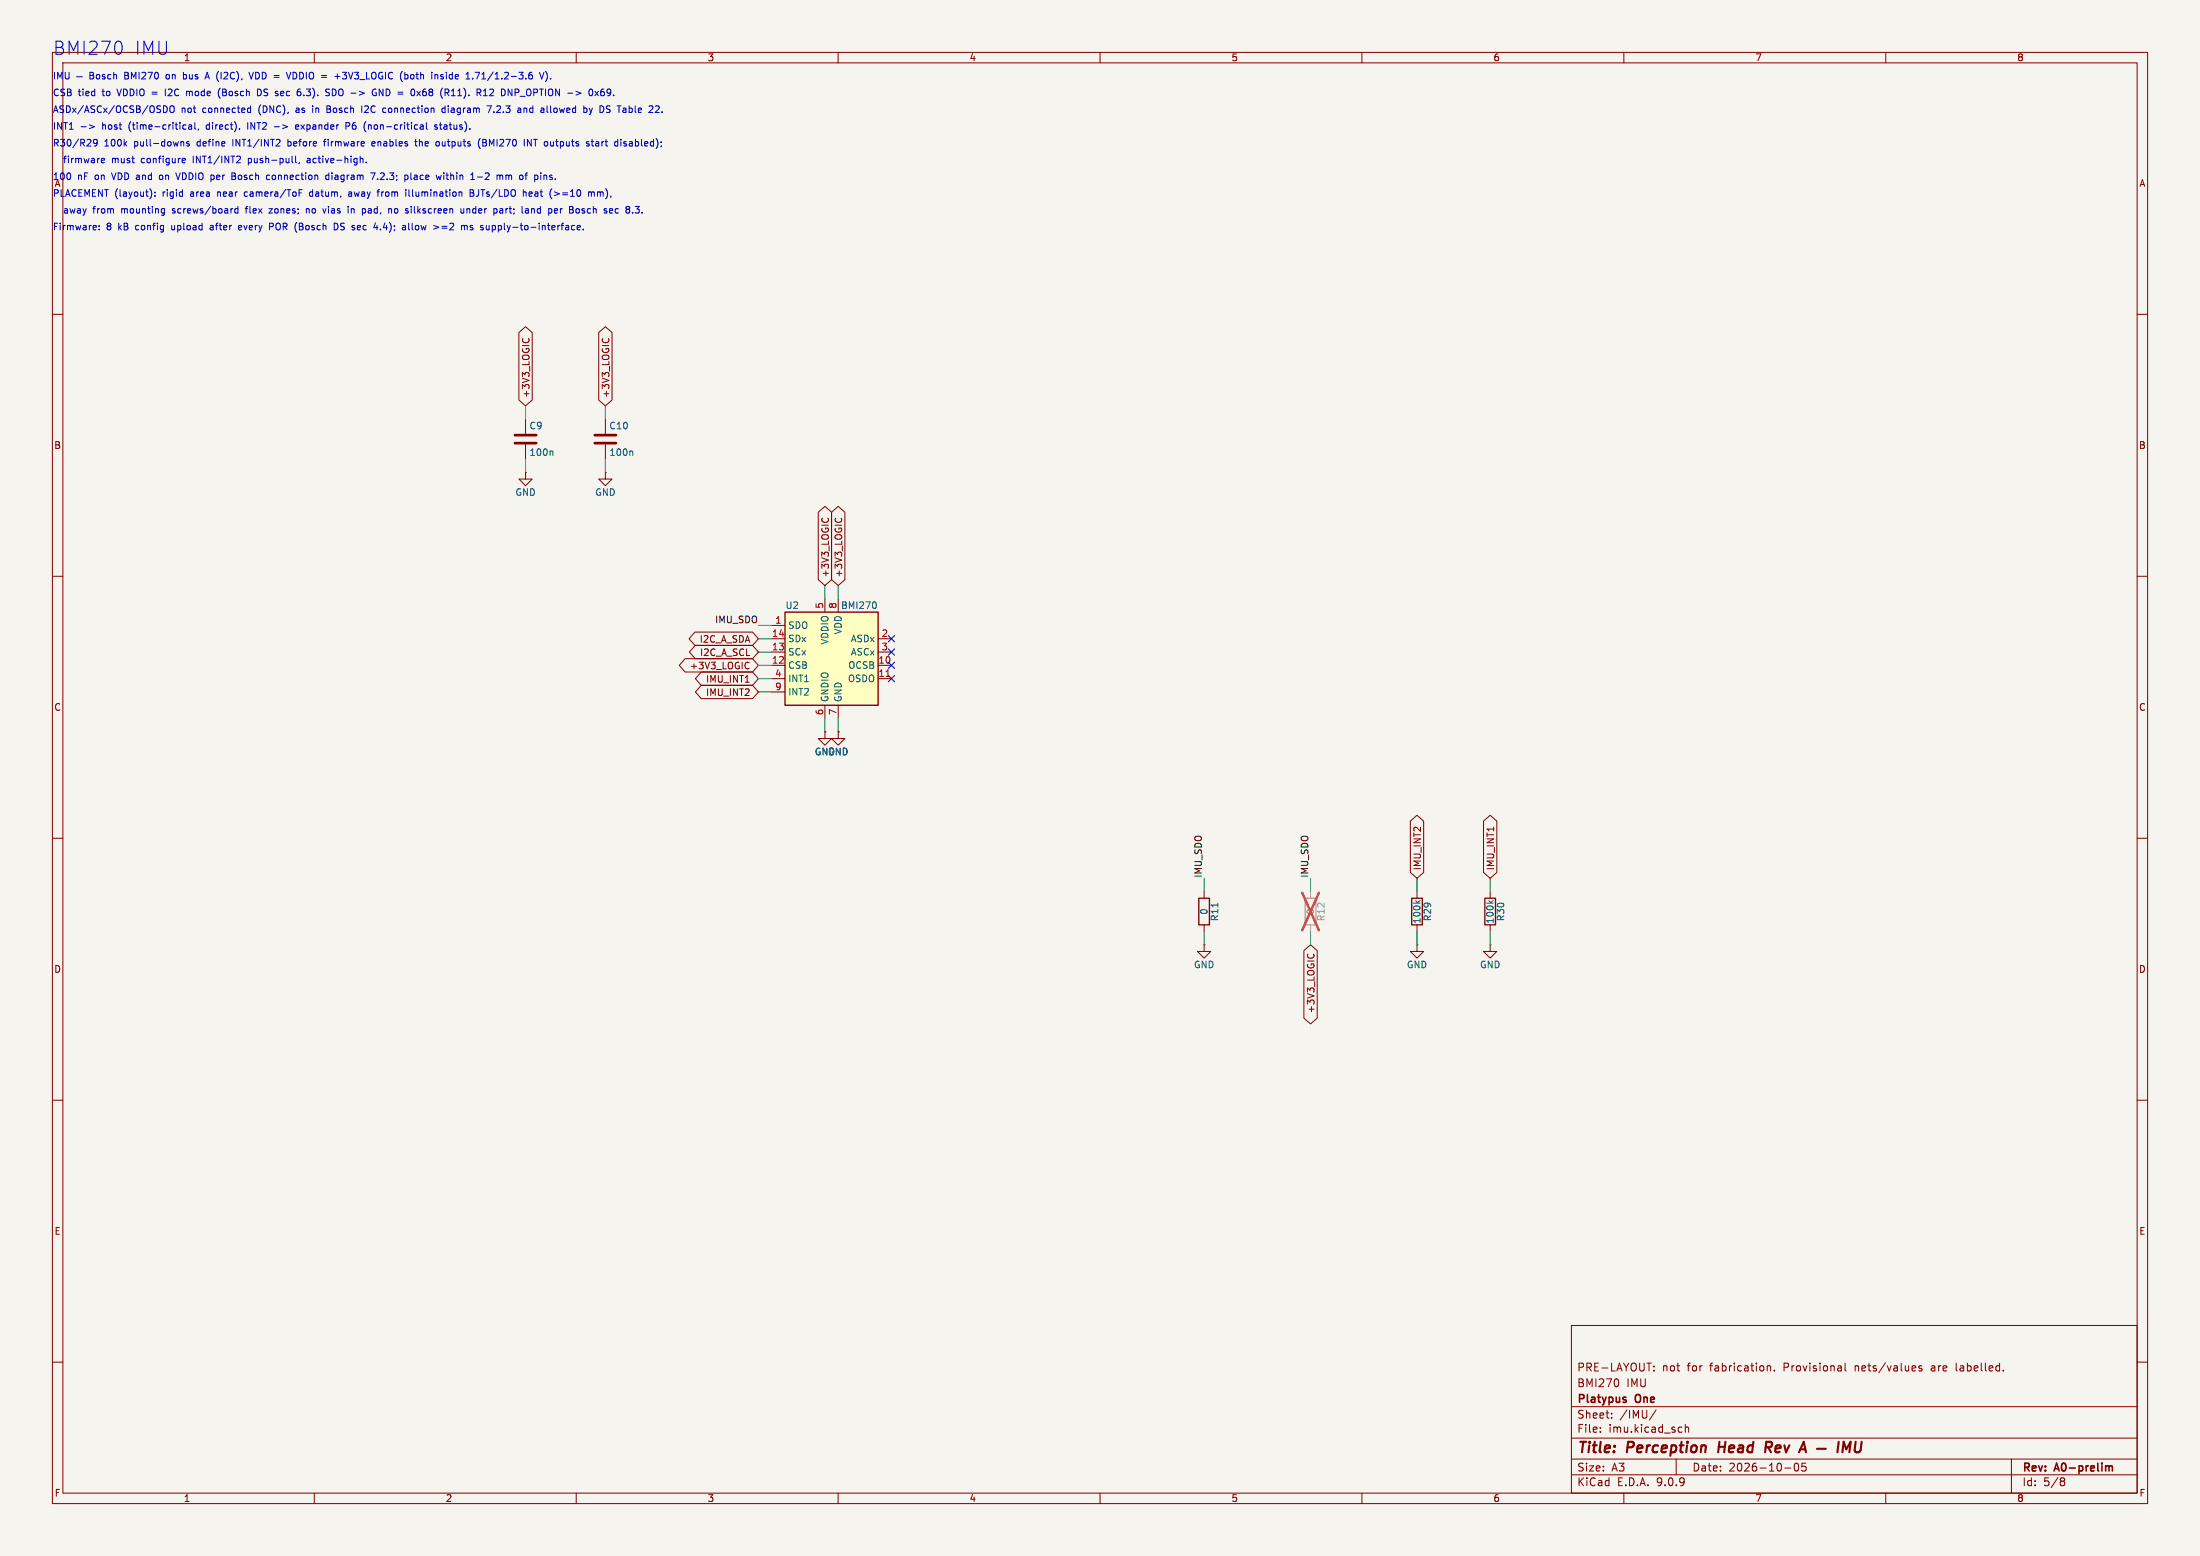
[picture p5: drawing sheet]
(kicad_sch
 (version 20250114)
 (generator "eeschema")
 (generator_version "9.0")
 (paper "A3")
 (title_block
  (title "Perception Head Rev A — IMU")
  (date "2026-10-05")
  (rev "A0-prelim")
  (company "Platypus One")
  (comment 1 "BMI270 IMU")
  (comment 2 "PRE-LAYOUT: not for fabrication. Provisional nets/values are labelled."))
 (lib_symbols
  (symbol "PlatypusOne:BMI270" (exclude_from_sim no) (in_bom yes) (on_board yes)
   (property "Reference" "U" (at -10.16 8.89 0) (effects (font (size 1.27 1.27)) (justify left)))
   (property "Value" "BMI270" (at 7.62 8.89 0) (effects (font (size 1.27 1.27)) (justify right)))
   (property "Footprint" "PlatypusOne:Bosch_LGA-14_3x2.5mm_P0.5mm_BoschLand" (at 0 0 0) (effects (font (size 1.27 1.27)) (hide yes)))
   (property "Datasheet" "https://www.bosch-sensortec.com/media/boschsensortec/downloads/datasheets/bst-bmi270-ds000.pdf" (at -17.78 21.59 0) (effects (font (size 1.27 1.27)) (hide yes)))
   (property "Description" "Bosch BMI270 6-axis IMU, LGA-14 2.5x3.0 mm (pinout per BST-BMI270-DS000 Table 22)" (at 0 0 0) (effects (font (size 1.27 1.27)) (hide yes)))
   (symbol "BMI270_1_1"
    (rectangle (start -10.16 7.62) (end 7.62 -10.16) (stroke (width 0.254) (type default)) (fill (type background)))
    (pin bidirectional line (at -12.7 5.08 0) (length 2.54) (name "SDO" (effects (font (size 1.27 1.27)))) (number "1" (effects (font (size 1.27 1.27)))))
    (pin bidirectional line (at -12.7 2.54 0) (length 2.54) (name "SDx" (effects (font (size 1.27 1.27)))) (number "14" (effects (font (size 1.27 1.27)))))
    (pin input line (at -12.7 0 0) (length 2.54) (name "SCx" (effects (font (size 1.27 1.27)))) (number "13" (effects (font (size 1.27 1.27)))))
    (pin input line (at -12.7 -2.54 0) (length 2.54) (name "CSB" (effects (font (size 1.27 1.27)))) (number "12" (effects (font (size 1.27 1.27)))))
    (pin bidirectional line (at -12.7 -5.08 0) (length 2.54) (name "INT1" (effects (font (size 1.27 1.27)))) (number "4" (effects (font (size 1.27 1.27)))))
    (pin bidirectional line (at -12.7 -7.62 0) (length 2.54) (name "INT2" (effects (font (size 1.27 1.27)))) (number "9" (effects (font (size 1.27 1.27)))))
    (pin power_in line (at -2.54 10.16 270) (length 2.54) (name "VDDIO" (effects (font (size 1.27 1.27)))) (number "5" (effects (font (size 1.27 1.27)))))
    (pin power_in line (at -2.54 -12.7 90) (length 2.54) (name "GNDIO" (effects (font (size 1.27 1.27)))) (number "6" (effects (font (size 1.27 1.27)))))
    (pin power_in line (at 0 10.16 270) (length 2.54) (name "VDD" (effects (font (size 1.27 1.27)))) (number "8" (effects (font (size 1.27 1.27)))))
    (pin power_in line (at 0 -12.7 90) (length 2.54) (name "GND" (effects (font (size 1.27 1.27)))) (number "7" (effects (font (size 1.27 1.27)))))
    (pin bidirectional line (at 10.16 2.54 180) (length 2.54) (name "ASDx" (effects (font (size 1.27 1.27)))) (number "2" (effects (font (size 1.27 1.27)))))
    (pin bidirectional line (at 10.16 0 180) (length 2.54) (name "ASCx" (effects (font (size 1.27 1.27)))) (number "3" (effects (font (size 1.27 1.27)))))
    (pin bidirectional line (at 10.16 -2.54 180) (length 2.54) (name "OCSB" (effects (font (size 1.27 1.27)))) (number "10" (effects (font (size 1.27 1.27)))))
    (pin output line (at 10.16 -5.08 180) (length 2.54) (name "OSDO" (effects (font (size 1.27 1.27)))) (number "11" (effects (font (size 1.27 1.27))))))
   (embedded_fonts no))
  (symbol "power:GND"
   (power)
   (pin_numbers (hide yes))
   (pin_names
    (offset 0) (hide yes)) (exclude_from_sim no) (in_bom yes) (on_board yes)
   (property "Reference" "#PWR" (at 0 -6.35 0) (effects (font (size 1.27 1.27)) (hide yes)))
   (property "Value" "GND" (at 0 -3.81 0) (effects (font (size 1.27 1.27))))
   (property "Footprint" "" (at 0 0 0) (effects (font (size 1.27 1.27)) (hide yes)))
   (property "Datasheet" "" (at 0 0 0) (effects (font (size 1.27 1.27)) (hide yes)))
   (property "Description" "Power symbol creates a global label with name \"GND\" , ground" (at 0 0 0) (effects (font (size 1.27 1.27)) (hide yes)))
   (symbol "GND_0_1"
    (polyline (pts (xy 0 0) (xy 0 -1.27) (xy 1.27 -1.27) (xy 0 -2.54) (xy -1.27 -1.27) (xy 0 -1.27)) (stroke (width 0) (type default)) (fill (type none))))
   (symbol "GND_1_1"
    (pin power_in line (at 0 0 270) (length 0) (name "~" (effects (font (size 1.27 1.27)))) (number "1" (effects (font (size 1.27 1.27))))))
   (embedded_fonts no))
  (symbol "Device:C"
   (pin_numbers (hide yes))
   (pin_names
    (offset 0.254)) (exclude_from_sim no) (in_bom yes) (on_board yes)
   (property "Reference" "C" (at 0.635 2.54 0) (effects (font (size 1.27 1.27)) (justify left)))
   (property "Value" "C" (at 0.635 -2.54 0) (effects (font (size 1.27 1.27)) (justify left)))
   (property "Footprint" "" (at 0.9652 -3.81 0) (effects (font (size 1.27 1.27)) (hide yes)))
   (property "Datasheet" "~" (at 0 0 0) (effects (font (size 1.27 1.27)) (hide yes)))
   (property "Description" "Unpolarized capacitor" (at 0 0 0) (effects (font (size 1.27 1.27)) (hide yes)))
   (symbol "C_0_1"
    (polyline (pts (xy -2.032 0.762) (xy 2.032 0.762)) (stroke (width 0.508) (type default)) (fill (type none)))
    (polyline (pts (xy -2.032 -0.762) (xy 2.032 -0.762)) (stroke (width 0.508) (type default)) (fill (type none))))
   (symbol "C_1_1"
    (pin passive line (at 0 3.81 270) (length 2.794) (name "~" (effects (font (size 1.27 1.27)))) (number "1" (effects (font (size 1.27 1.27)))))
    (pin passive line (at 0 -3.81 90) (length 2.794) (name "~" (effects (font (size 1.27 1.27)))) (number "2" (effects (font (size 1.27 1.27))))))
   (embedded_fonts no))
  (symbol "Device:R"
   (pin_numbers (hide yes))
   (pin_names
    (offset 0)) (exclude_from_sim no) (in_bom yes) (on_board yes)
   (property "Reference" "R" (at 2.032 0 90) (effects (font (size 1.27 1.27))))
   (property "Value" "R" (at 0 0 90) (effects (font (size 1.27 1.27))))
   (property "Footprint" "" (at -1.778 0 90) (effects (font (size 1.27 1.27)) (hide yes)))
   (property "Datasheet" "~" (at 0 0 0) (effects (font (size 1.27 1.27)) (hide yes)))
   (property "Description" "Resistor" (at 0 0 0) (effects (font (size 1.27 1.27)) (hide yes)))
   (symbol "R_0_1"
    (rectangle (start -1.016 -2.54) (end 1.016 2.54) (stroke (width 0.254) (type default)) (fill (type none))))
   (symbol "R_1_1"
    (pin passive line (at 0 3.81 270) (length 1.27) (name "~" (effects (font (size 1.27 1.27)))) (number "1" (effects (font (size 1.27 1.27)))))
    (pin passive line (at 0 -3.81 90) (length 1.27) (name "~" (effects (font (size 1.27 1.27)))) (number "2" (effects (font (size 1.27 1.27))))))
   (embedded_fonts no)))
 (text "BMI270 IMU"
  (exclude_from_sim no)
  (at 10 8 0)
  (effects (font (size 2.5 2.5)) (justify left top)))
 (text "IMU — Bosch BMI270 on bus A (I2C), VDD = VDDIO = +3V3_LOGIC (both inside 1.71/1.2-3.6 V)."
  (exclude_from_sim no)
  (at 10 14 0)
  (effects (font (size 1.27 1.27)) (justify left top)))
 (text "CSB tied to VDDIO = I2C mode (Bosch DS sec 6.3). SDO -> GND = 0x68 (R11). R12 DNP_OPTION -> 0x69."
  (exclude_from_sim no)
  (at 10 17.2 0)
  (effects (font (size 1.27 1.27)) (justify left top)))
 (text "ASDx/ASCx/OCSB/OSDO not connected (DNC), as in Bosch I2C connection diagram 7.2.3 and allowed by DS Table 22."
  (exclude_from_sim no)
  (at 10 20.4 0)
  (effects (font (size 1.27 1.27)) (justify left top)))
 (text "INT1 -> host (time-critical, direct). INT2 -> expander P6 (non-critical status)."
  (exclude_from_sim no)
  (at 10 23.6 0)
  (effects (font (size 1.27 1.27)) (justify left top)))
 (text "R30/R29 100k pull-downs define INT1/INT2 before firmware enables the outputs (BMI270 INT outputs start disabled);"
  (exclude_from_sim no)
  (at 10 26.8 0)
  (effects (font (size 1.27 1.27)) (justify left top)))
 (text "  firmware must configure INT1/INT2 push-pull, active-high."
  (exclude_from_sim no)
  (at 10 30 0)
  (effects (font (size 1.27 1.27)) (justify left top)))
 (text "100 nF on VDD and on VDDIO per Bosch connection diagram 7.2.3; place within 1-2 mm of pins."
  (exclude_from_sim no)
  (at 10 33.2 0)
  (effects (font (size 1.27 1.27)) (justify left top)))
 (text "PLACEMENT (layout): rigid area near camera/ToF datum, away from illumination BJTs/LDO heat (>=10 mm),"
  (exclude_from_sim no)
  (at 10 36.4 0)
  (effects (font (size 1.27 1.27)) (justify left top)))
 (text "  away from mounting screws/board flex zones; no vias in pad, no silkscreen under part; land per Bosch sec 8.3."
  (exclude_from_sim no)
  (at 10 39.6 0)
  (effects (font (size 1.27 1.27)) (justify left top)))
 (text "Firmware: 8 kB config upload after every POR (Bosch DS sec 4.4); allow >=2 ms supply-to-interface."
  (exclude_from_sim no)
  (at 10 42.8 0)
  (effects (font (size 1.27 1.27)) (justify left top)))
 (symbol
  (lib_id "PlatypusOne:BMI270")
  (at 160.02 124.46 0)
  (unit 1)
  (exclude_from_sim no)
  (in_bom yes)
  (on_board yes)
  (dnp no)
  (fields_autoplaced yes)
  (property "Reference" "U2" (at 149.86 115.57 0) (effects (font (size 1.27 1.27)) (justify left)))
  (property "Value" "BMI270" (at 167.64 115.57 0) (effects (font (size 1.27 1.27)) (justify right)))
  (property "Footprint" "PlatypusOne:Bosch_LGA-14_3x2.5mm_P0.5mm_BoschLand" (at 160.02 124.46 0) (effects (font (size 1.27 1.27)) (hide yes)))
  (property "Datasheet" "https://www.bosch-sensortec.com/media/boschsensortec/downloads/datasheets/bst-bmi270-ds000.pdf" (at 160.02 124.46 0) (effects (font (size 1.27 1.27)) (hide yes)))
  (property "Description" "" (at 160.02 124.46 0) (effects (font (size 1.27 1.27)) (hide yes)))
  (property "Manufacturer" "Bosch Sensortec" (at 160.02 124.46 0) (effects (font (size 1.27 1.27)) (hide yes)))
  (property "MPN" "BMI270" (at 160.02 124.46 0) (effects (font (size 1.27 1.27)) (hide yes)))
  (property "Status" "SELECTED" (at 160.02 124.46 0) (effects (font (size 1.27 1.27)) (hide yes)))
  (property "Note" "Active part (BNO055 is NRND). I2C 0x68." (at 160.02 124.46 0) (effects (font (size 1.27 1.27)) (hide yes)))
  (pin "1")
  (pin "14")
  (pin "13")
  (pin "12")
  (pin "4")
  (pin "9")
  (pin "5")
  (pin "6")
  (pin "8")
  (pin "7")
  (pin "2")
  (pin "3")
  (pin "10")
  (pin "11"))
 (wire
  (pts (xy 147.32 119.38) (xy 144.78 119.38))
  (stroke (width 0) (type default)))
 (label "IMU_SDO"
  (at 144.78 119.38 180)
  (fields_autoplaced yes)
  (effects (font (size 1.27 1.27)) (justify right bottom)))
 (wire
  (pts (xy 147.32 121.92) (xy 144.78 121.92))
  (stroke (width 0) (type default)))
 (global_label "I2C_A_SDA"
  (shape bidirectional)
  (at 144.78 121.92 180)
  (fields_autoplaced yes)
  (effects (font (size 1.27 1.27)) (justify right))
  (property "Intersheetrefs" "${INTERSHEET_REFS}" (at 144.78 121.92 0) (effects (font (size 1.27 1.27)) (justify left) (hide yes))))
 (wire
  (pts (xy 147.32 124.46) (xy 144.78 124.46))
  (stroke (width 0) (type default)))
 (global_label "I2C_A_SCL"
  (shape bidirectional)
  (at 144.78 124.46 180)
  (fields_autoplaced yes)
  (effects (font (size 1.27 1.27)) (justify right))
  (property "Intersheetrefs" "${INTERSHEET_REFS}" (at 144.78 124.46 0) (effects (font (size 1.27 1.27)) (justify left) (hide yes))))
 (wire
  (pts (xy 147.32 127) (xy 144.78 127))
  (stroke (width 0) (type default)))
 (global_label "+3V3_LOGIC"
  (shape bidirectional)
  (at 144.78 127 180)
  (fields_autoplaced yes)
  (effects (font (size 1.27 1.27)) (justify right))
  (property "Intersheetrefs" "${INTERSHEET_REFS}" (at 144.78 127 0) (effects (font (size 1.27 1.27)) (justify left) (hide yes))))
 (wire
  (pts (xy 147.32 129.54) (xy 144.78 129.54))
  (stroke (width 0) (type default)))
 (global_label "IMU_INT1"
  (shape bidirectional)
  (at 144.78 129.54 180)
  (fields_autoplaced yes)
  (effects (font (size 1.27 1.27)) (justify right))
  (property "Intersheetrefs" "${INTERSHEET_REFS}" (at 144.78 129.54 0) (effects (font (size 1.27 1.27)) (justify left) (hide yes))))
 (wire
  (pts (xy 147.32 132.08) (xy 144.78 132.08))
  (stroke (width 0) (type default)))
 (global_label "IMU_INT2"
  (shape bidirectional)
  (at 144.78 132.08 180)
  (fields_autoplaced yes)
  (effects (font (size 1.27 1.27)) (justify right))
  (property "Intersheetrefs" "${INTERSHEET_REFS}" (at 144.78 132.08 0) (effects (font (size 1.27 1.27)) (justify left) (hide yes))))
 (wire
  (pts (xy 157.48 114.3) (xy 157.48 111.76))
  (stroke (width 0) (type default)))
 (global_label "+3V3_LOGIC"
  (shape bidirectional)
  (at 157.48 111.76 90)
  (fields_autoplaced yes)
  (effects (font (size 1.27 1.27)) (justify left))
  (property "Intersheetrefs" "${INTERSHEET_REFS}" (at 157.48 111.76 0) (effects (font (size 1.27 1.27)) (justify left) (hide yes))))
 (wire
  (pts (xy 157.48 137.16) (xy 157.48 139.7))
  (stroke (width 0) (type default)))
 (symbol
  (lib_id "power:GND")
  (at 157.48 139.7 0)
  (unit 1)
  (exclude_from_sim no)
  (in_bom no)
  (on_board no)
  (dnp no)
  (fields_autoplaced yes)
  (property "Reference" "#PWR_IMU_U2_1_6" (at 157.48 146.05 0) (effects (font (size 1.27 1.27)) (hide yes)))
  (property "Value" "GND" (at 157.48 143.51 0) (effects (font (size 1.27 1.27))))
  (property "Footprint" "" (at 157.48 139.7 0) (effects (font (size 1.27 1.27)) (hide yes)))
  (property "Datasheet" "" (at 157.48 139.7 0) (effects (font (size 1.27 1.27)) (hide yes)))
  (property "Description" "" (at 157.48 139.7 0) (effects (font (size 1.27 1.27)) (hide yes)))
  (pin "1"))
 (wire
  (pts (xy 160.02 114.3) (xy 160.02 111.76))
  (stroke (width 0) (type default)))
 (global_label "+3V3_LOGIC"
  (shape bidirectional)
  (at 160.02 111.76 90)
  (fields_autoplaced yes)
  (effects (font (size 1.27 1.27)) (justify left))
  (property "Intersheetrefs" "${INTERSHEET_REFS}" (at 160.02 111.76 0) (effects (font (size 1.27 1.27)) (justify left) (hide yes))))
 (wire
  (pts (xy 160.02 137.16) (xy 160.02 139.7))
  (stroke (width 0) (type default)))
 (symbol
  (lib_id "power:GND")
  (at 160.02 139.7 0)
  (unit 1)
  (exclude_from_sim no)
  (in_bom no)
  (on_board no)
  (dnp no)
  (fields_autoplaced yes)
  (property "Reference" "#PWR_IMU_U2_1_7" (at 160.02 146.05 0) (effects (font (size 1.27 1.27)) (hide yes)))
  (property "Value" "GND" (at 160.02 143.51 0) (effects (font (size 1.27 1.27))))
  (property "Footprint" "" (at 160.02 139.7 0) (effects (font (size 1.27 1.27)) (hide yes)))
  (property "Datasheet" "" (at 160.02 139.7 0) (effects (font (size 1.27 1.27)) (hide yes)))
  (property "Description" "" (at 160.02 139.7 0) (effects (font (size 1.27 1.27)) (hide yes)))
  (pin "1"))
 (no_connect
  (at 170.18 121.92))
 (no_connect
  (at 170.18 124.46))
 (no_connect
  (at 170.18 127))
 (no_connect
  (at 170.18 129.54))
 (symbol
  (lib_id "Device:C")
  (at 100.33 83.82 0)
  (unit 1)
  (exclude_from_sim no)
  (in_bom yes)
  (on_board yes)
  (dnp no)
  (fields_autoplaced yes)
  (property "Reference" "C9" (at 100.965 81.28 0) (effects (font (size 1.27 1.27)) (justify left)))
  (property "Value" "100n" (at 100.965 86.36 0) (effects (font (size 1.27 1.27)) (justify left)))
  (property "Footprint" "Capacitor_SMD:C_0603_1608Metric" (at 100.33 83.82 0) (effects (font (size 1.27 1.27)) (hide yes)))
  (property "Datasheet" "~" (at 100.33 83.82 0) (effects (font (size 1.27 1.27)) (hide yes)))
  (property "Description" "" (at 100.33 83.82 0) (effects (font (size 1.27 1.27)) (hide yes)))
  (property "Spec" "X7R/X5R, >=10 V" (at 100.33 83.82 0) (effects (font (size 1.27 1.27)) (hide yes)))
  (property "Note" "VDD decoupling" (at 100.33 83.82 0) (effects (font (size 1.27 1.27)) (hide yes)))
  (pin "1")
  (pin "2"))
 (wire
  (pts (xy 100.33 80.01) (xy 100.33 77.47))
  (stroke (width 0) (type default)))
 (global_label "+3V3_LOGIC"
  (shape bidirectional)
  (at 100.33 77.47 90)
  (fields_autoplaced yes)
  (effects (font (size 1.27 1.27)) (justify left))
  (property "Intersheetrefs" "${INTERSHEET_REFS}" (at 100.33 77.47 0) (effects (font (size 1.27 1.27)) (justify left) (hide yes))))
 (wire
  (pts (xy 100.33 87.63) (xy 100.33 90.17))
  (stroke (width 0) (type default)))
 (symbol
  (lib_id "power:GND")
  (at 100.33 90.17 0)
  (unit 1)
  (exclude_from_sim no)
  (in_bom no)
  (on_board no)
  (dnp no)
  (fields_autoplaced yes)
  (property "Reference" "#PWR_IMU_C9_1_2" (at 100.33 96.52 0) (effects (font (size 1.27 1.27)) (hide yes)))
  (property "Value" "GND" (at 100.33 93.98 0) (effects (font (size 1.27 1.27))))
  (property "Footprint" "" (at 100.33 90.17 0) (effects (font (size 1.27 1.27)) (hide yes)))
  (property "Datasheet" "" (at 100.33 90.17 0) (effects (font (size 1.27 1.27)) (hide yes)))
  (property "Description" "" (at 100.33 90.17 0) (effects (font (size 1.27 1.27)) (hide yes)))
  (pin "1"))
 (symbol
  (lib_id "Device:C")
  (at 115.57 83.82 0)
  (unit 1)
  (exclude_from_sim no)
  (in_bom yes)
  (on_board yes)
  (dnp no)
  (fields_autoplaced yes)
  (property "Reference" "C10" (at 116.205 81.28 0) (effects (font (size 1.27 1.27)) (justify left)))
  (property "Value" "100n" (at 116.205 86.36 0) (effects (font (size 1.27 1.27)) (justify left)))
  (property "Footprint" "Capacitor_SMD:C_0603_1608Metric" (at 115.57 83.82 0) (effects (font (size 1.27 1.27)) (hide yes)))
  (property "Datasheet" "~" (at 115.57 83.82 0) (effects (font (size 1.27 1.27)) (hide yes)))
  (property "Description" "" (at 115.57 83.82 0) (effects (font (size 1.27 1.27)) (hide yes)))
  (property "Spec" "X7R/X5R, >=10 V" (at 115.57 83.82 0) (effects (font (size 1.27 1.27)) (hide yes)))
  (property "Note" "VDDIO decoupling" (at 115.57 83.82 0) (effects (font (size 1.27 1.27)) (hide yes)))
  (pin "1")
  (pin "2"))
 (wire
  (pts (xy 115.57 80.01) (xy 115.57 77.47))
  (stroke (width 0) (type default)))
 (global_label "+3V3_LOGIC"
  (shape bidirectional)
  (at 115.57 77.47 90)
  (fields_autoplaced yes)
  (effects (font (size 1.27 1.27)) (justify left))
  (property "Intersheetrefs" "${INTERSHEET_REFS}" (at 115.57 77.47 0) (effects (font (size 1.27 1.27)) (justify left) (hide yes))))
 (wire
  (pts (xy 115.57 87.63) (xy 115.57 90.17))
  (stroke (width 0) (type default)))
 (symbol
  (lib_id "power:GND")
  (at 115.57 90.17 0)
  (unit 1)
  (exclude_from_sim no)
  (in_bom no)
  (on_board no)
  (dnp no)
  (fields_autoplaced yes)
  (property "Reference" "#PWR_IMU_C10_1_2" (at 115.57 96.52 0) (effects (font (size 1.27 1.27)) (hide yes)))
  (property "Value" "GND" (at 115.57 93.98 0) (effects (font (size 1.27 1.27))))
  (property "Footprint" "" (at 115.57 90.17 0) (effects (font (size 1.27 1.27)) (hide yes)))
  (property "Datasheet" "" (at 115.57 90.17 0) (effects (font (size 1.27 1.27)) (hide yes)))
  (property "Description" "" (at 115.57 90.17 0) (effects (font (size 1.27 1.27)) (hide yes)))
  (pin "1"))
 (symbol
  (lib_id "Device:R")
  (at 229.87 173.99 0)
  (unit 1)
  (exclude_from_sim no)
  (in_bom yes)
  (on_board yes)
  (dnp no)
  (fields_autoplaced yes)
  (property "Reference" "R11" (at 231.902 173.99 90) (effects (font (size 1.27 1.27))))
  (property "Value" "0" (at 229.87 173.99 90) (effects (font (size 1.27 1.27))))
  (property "Footprint" "Resistor_SMD:R_0603_1608Metric" (at 229.87 173.99 0) (effects (font (size 1.27 1.27)) (hide yes)))
  (property "Datasheet" "~" (at 229.87 173.99 0) (effects (font (size 1.27 1.27)) (hide yes)))
  (property "Description" "" (at 229.87 173.99 0) (effects (font (size 1.27 1.27)) (hide yes)))
  (property "Spec" "0 ohm jumper" (at 229.87 173.99 0) (effects (font (size 1.27 1.27)) (hide yes)))
  (property "Note" "I2C address 0x68 (populated)" (at 229.87 173.99 0) (effects (font (size 1.27 1.27)) (hide yes)))
  (pin "1")
  (pin "2"))
 (wire
  (pts (xy 229.87 170.18) (xy 229.87 167.64))
  (stroke (width 0) (type default)))
 (label "IMU_SDO"
  (at 229.87 167.64 90)
  (fields_autoplaced yes)
  (effects (font (size 1.27 1.27)) (justify left bottom)))
 (wire
  (pts (xy 229.87 177.8) (xy 229.87 180.34))
  (stroke (width 0) (type default)))
 (symbol
  (lib_id "power:GND")
  (at 229.87 180.34 0)
  (unit 1)
  (exclude_from_sim no)
  (in_bom no)
  (on_board no)
  (dnp no)
  (fields_autoplaced yes)
  (property "Reference" "#PWR_IMU_R11_1_2" (at 229.87 186.69 0) (effects (font (size 1.27 1.27)) (hide yes)))
  (property "Value" "GND" (at 229.87 184.15 0) (effects (font (size 1.27 1.27))))
  (property "Footprint" "" (at 229.87 180.34 0) (effects (font (size 1.27 1.27)) (hide yes)))
  (property "Datasheet" "" (at 229.87 180.34 0) (effects (font (size 1.27 1.27)) (hide yes)))
  (property "Description" "" (at 229.87 180.34 0) (effects (font (size 1.27 1.27)) (hide yes)))
  (pin "1"))
 (symbol
  (lib_id "Device:R")
  (at 270.51 173.99 0)
  (unit 1)
  (exclude_from_sim no)
  (in_bom yes)
  (on_board yes)
  (dnp no)
  (fields_autoplaced yes)
  (property "Reference" "R29" (at 272.542 173.99 90) (effects (font (size 1.27 1.27))))
  (property "Value" "100k" (at 270.51 173.99 90) (effects (font (size 1.27 1.27))))
  (property "Footprint" "Resistor_SMD:R_0603_1608Metric" (at 270.51 173.99 0) (effects (font (size 1.27 1.27)) (hide yes)))
  (property "Datasheet" "~" (at 270.51 173.99 0) (effects (font (size 1.27 1.27)) (hide yes)))
  (property "Description" "" (at 270.51 173.99 0) (effects (font (size 1.27 1.27)) (hide yes)))
  (property "Spec" "1% 0.1W" (at 270.51 173.99 0) (effects (font (size 1.27 1.27)) (hide yes)))
  (property "Note" "Defined level until INT2 enabled" (at 270.51 173.99 0) (effects (font (size 1.27 1.27)) (hide yes)))
  (pin "1")
  (pin "2"))
 (wire
  (pts (xy 270.51 170.18) (xy 270.51 167.64))
  (stroke (width 0) (type default)))
 (global_label "IMU_INT2"
  (shape bidirectional)
  (at 270.51 167.64 90)
  (fields_autoplaced yes)
  (effects (font (size 1.27 1.27)) (justify left))
  (property "Intersheetrefs" "${INTERSHEET_REFS}" (at 270.51 167.64 0) (effects (font (size 1.27 1.27)) (justify left) (hide yes))))
 (wire
  (pts (xy 270.51 177.8) (xy 270.51 180.34))
  (stroke (width 0) (type default)))
 (symbol
  (lib_id "power:GND")
  (at 270.51 180.34 0)
  (unit 1)
  (exclude_from_sim no)
  (in_bom no)
  (on_board no)
  (dnp no)
  (fields_autoplaced yes)
  (property "Reference" "#PWR_IMU_R29_1_2" (at 270.51 186.69 0) (effects (font (size 1.27 1.27)) (hide yes)))
  (property "Value" "GND" (at 270.51 184.15 0) (effects (font (size 1.27 1.27))))
  (property "Footprint" "" (at 270.51 180.34 0) (effects (font (size 1.27 1.27)) (hide yes)))
  (property "Datasheet" "" (at 270.51 180.34 0) (effects (font (size 1.27 1.27)) (hide yes)))
  (property "Description" "" (at 270.51 180.34 0) (effects (font (size 1.27 1.27)) (hide yes)))
  (pin "1"))
 (symbol
  (lib_id "Device:R")
  (at 284.48 173.99 0)
  (unit 1)
  (exclude_from_sim no)
  (in_bom yes)
  (on_board yes)
  (dnp no)
  (fields_autoplaced yes)
  (property "Reference" "R30" (at 286.512 173.99 90) (effects (font (size 1.27 1.27))))
  (property "Value" "100k" (at 284.48 173.99 90) (effects (font (size 1.27 1.27))))
  (property "Footprint" "Resistor_SMD:R_0603_1608Metric" (at 284.48 173.99 0) (effects (font (size 1.27 1.27)) (hide yes)))
  (property "Datasheet" "~" (at 284.48 173.99 0) (effects (font (size 1.27 1.27)) (hide yes)))
  (property "Description" "" (at 284.48 173.99 0) (effects (font (size 1.27 1.27)) (hide yes)))
  (property "Spec" "1% 0.1W" (at 284.48 173.99 0) (effects (font (size 1.27 1.27)) (hide yes)))
  (property "Note" "Defined level until INT1 enabled" (at 284.48 173.99 0) (effects (font (size 1.27 1.27)) (hide yes)))
  (pin "1")
  (pin "2"))
 (wire
  (pts (xy 284.48 170.18) (xy 284.48 167.64))
  (stroke (width 0) (type default)))
 (global_label "IMU_INT1"
  (shape bidirectional)
  (at 284.48 167.64 90)
  (fields_autoplaced yes)
  (effects (font (size 1.27 1.27)) (justify left))
  (property "Intersheetrefs" "${INTERSHEET_REFS}" (at 284.48 167.64 0) (effects (font (size 1.27 1.27)) (justify left) (hide yes))))
 (wire
  (pts (xy 284.48 177.8) (xy 284.48 180.34))
  (stroke (width 0) (type default)))
 (symbol
  (lib_id "power:GND")
  (at 284.48 180.34 0)
  (unit 1)
  (exclude_from_sim no)
  (in_bom no)
  (on_board no)
  (dnp no)
  (fields_autoplaced yes)
  (property "Reference" "#PWR_IMU_R30_1_2" (at 284.48 186.69 0) (effects (font (size 1.27 1.27)) (hide yes)))
  (property "Value" "GND" (at 284.48 184.15 0) (effects (font (size 1.27 1.27))))
  (property "Footprint" "" (at 284.48 180.34 0) (effects (font (size 1.27 1.27)) (hide yes)))
  (property "Datasheet" "" (at 284.48 180.34 0) (effects (font (size 1.27 1.27)) (hide yes)))
  (property "Description" "" (at 284.48 180.34 0) (effects (font (size 1.27 1.27)) (hide yes)))
  (pin "1"))
 (symbol
  (lib_id "Device:R")
  (at 250.19 173.99 0)
  (unit 1)
  (exclude_from_sim no)
  (in_bom yes)
  (on_board yes)
  (dnp yes)
  (fields_autoplaced yes)
  (property "Reference" "R12" (at 252.222 173.99 90) (effects (font (size 1.27 1.27))))
  (property "Value" "0" (at 250.19 173.99 90) (effects (font (size 1.27 1.27))))
  (property "Footprint" "Resistor_SMD:R_0603_1608Metric" (at 250.19 173.99 0) (effects (font (size 1.27 1.27)) (hide yes)))
  (property "Datasheet" "~" (at 250.19 173.99 0) (effects (font (size 1.27 1.27)) (hide yes)))
  (property "Description" "" (at 250.19 173.99 0) (effects (font (size 1.27 1.27)) (hide yes)))
  (property "Spec" "0 ohm jumper" (at 250.19 173.99 0) (effects (font (size 1.27 1.27)) (hide yes)))
  (property "Note" "DNP_OPTION address 0x69" (at 250.19 173.99 0) (effects (font (size 1.27 1.27)) (hide yes)))
  (pin "1")
  (pin "2"))
 (wire
  (pts (xy 250.19 170.18) (xy 250.19 167.64))
  (stroke (width 0) (type default)))
 (label "IMU_SDO"
  (at 250.19 167.64 90)
  (fields_autoplaced yes)
  (effects (font (size 1.27 1.27)) (justify left bottom)))
 (wire
  (pts (xy 250.19 177.8) (xy 250.19 180.34))
  (stroke (width 0) (type default)))
 (global_label "+3V3_LOGIC"
  (shape bidirectional)
  (at 250.19 180.34 270)
  (fields_autoplaced yes)
  (effects (font (size 1.27 1.27)) (justify right))
  (property "Intersheetrefs" "${INTERSHEET_REFS}" (at 250.19 180.34 0) (effects (font (size 1.27 1.27)) (justify left) (hide yes))))
 (embedded_fonts no))
